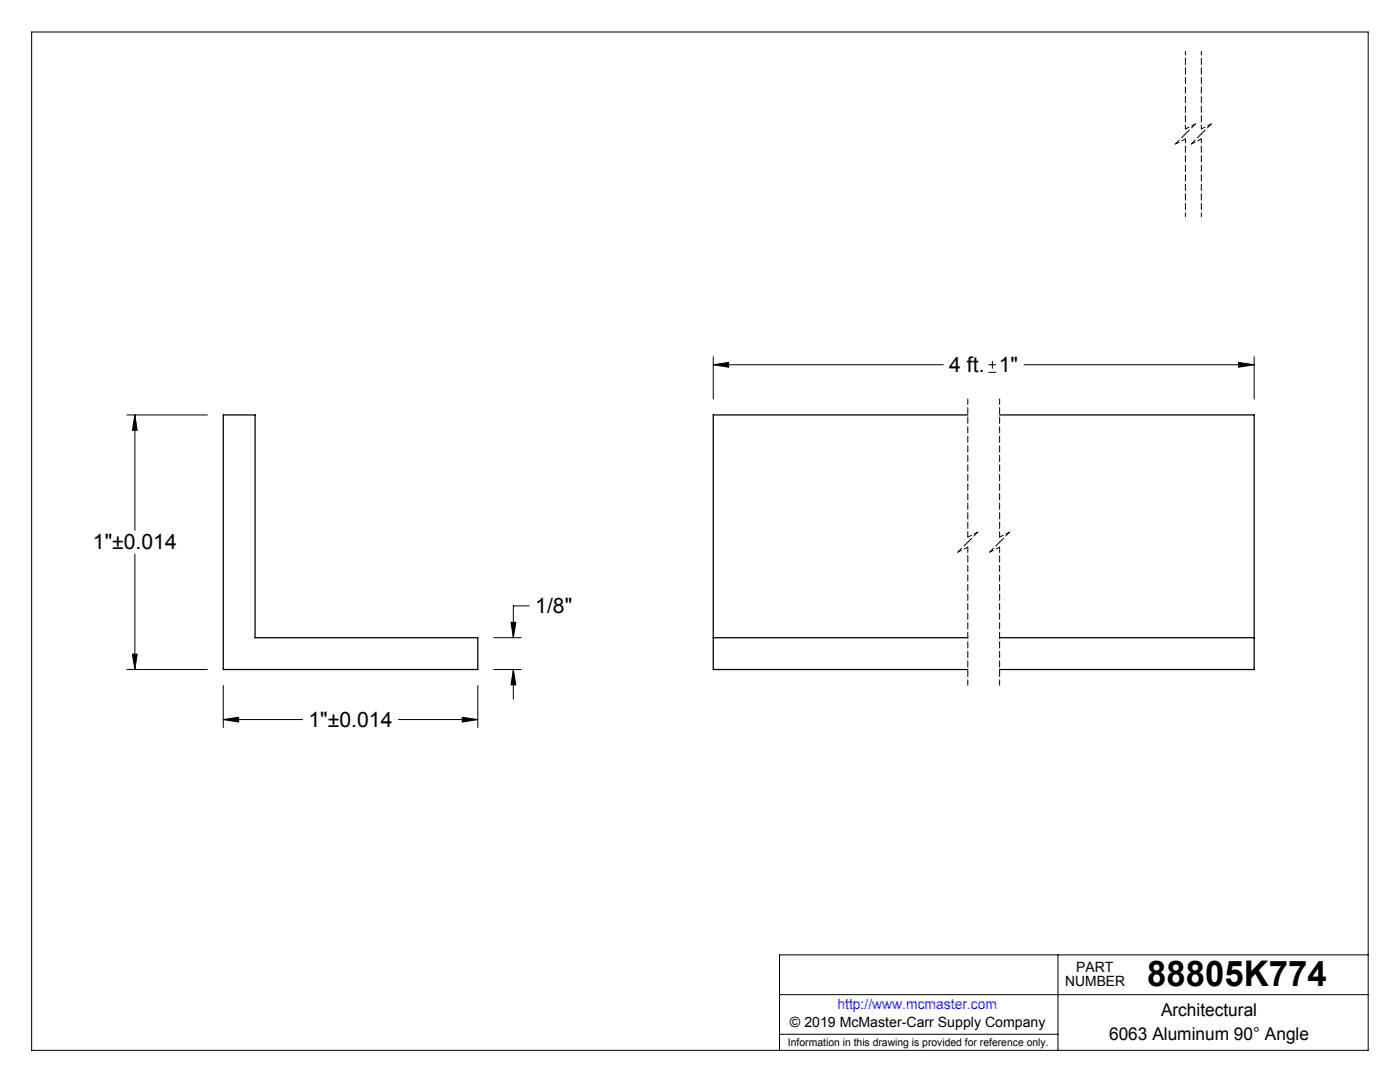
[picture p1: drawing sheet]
<svg xmlns="http://www.w3.org/2000/svg" width="279mm" height="216mm" viewBox="0 0 279 216" stroke-linecap="round" stroke-linejoin="round" font-family="sans-serif">
<g fill="none" stroke="#000" stroke-width=".2">
<path d="M6.3 6.4h266.7v203.2h-266.7zM142.3 72.8l3.1-.5v1zM142.3 72.8h45.9M142.3 71.2v8.4M197.3 74.3h1.5M197.3 72.8h1.5M198 72v1.6M204.4 72.8h45.9M247.2 72.3l3.1 .5-3.1 .5zM250.3 71.2v8.4M25.3 82.8h16.1M26.9 82.8l.5 3.1h-1z"/>
<path d="M26.9 82.8v23M26.9 110.6v23M25.3 133.6h16.1M26.4 130.5h1l-.5 3.1zM44.6 136.8v8.4M95.4 136.8v8.4M98.5 133.6h5.5M98.5 127.2h5.5M102 124.2h.9l-.5 3zM102.4 133.6v5.9M102.4 133.6l.5 3.1h-.9zM105.6 120.9h-3.2v6.3"/>
<path d="M44.6 143.6l3-.5v1zM44.6 143.6h15.8M79.5 143.6h15.9M92.3 143.1l3.1 .5-3.1 .5zM155.6 198.5h117.4M211.1 190.5v19.1M273 190.5h-117.4v19.1M155.6 206.4h55.5"/>
</g>
<path d="M236.6 10.2v15.5M239.8 10.2v15.5M234.6 28.7l2-1M236.6 25.7l2-1M236.6 27.7v15.5M237.8 28.7l2-1M239.8 25.7l2-1M239.8 27.7v15.5M191.1 110.2l2-1M193.1 107.2l2-1M197.5 110.2l2-1M199.5 107.2l2-1" fill="none" stroke="#000" stroke-width=".2" stroke-dasharray="1.3 .6" stroke-dashoffset=".5"/>
<path d="M236.6 26.7l-2 2M238.6 24.7l-2 2M239.8 26.7l-2 2M241.8 24.7l-2 2M193.1 79.6v27.6M199.5 79.6v27.6M193.1 108.2l-2 2M193.1 109.2v27.6M195.1 106.2l-2 2M199.5 108.2l-2 2M199.5 109.2v27.6M201.5 106.2l-2 2" fill="none" stroke="#000" stroke-width=".2" stroke-dasharray="1.3 .6" stroke-dashoffset=".2"/>
<path d="M26.4 130.5h1l-.5 3.1zM26.9 82.8l.5 3.1h-1zM92.3 143.1l3.1 .5-3.1 .5zM44.6 143.6l3-.5v1zM102 124.2h.9l-.5 3zM102.4 133.6l.5 3.1h-.9zM142.3 72.8l3.1-.5v1zM247.2 72.3l3.1 .5-3.1 .5z" fill="#000"/>
<path d="M44.6 82.8h6.3v44.4h44.5v6.4h-50.8zM193.1 82.8h-50.8v50.8h50.8M199.5 82.8h50.8v50.8h-50.8M142.3 127.2h50.8M199.5 127.2h50.8" fill="none" stroke="#000" stroke-width=".25"/>
<text font-size="7.1" x="228.9" y="196.8">88805K774</text>
<g font-size="4.2">
<text x="189.4" y="74.2">4 ft. 1&quot;</text>
<text x="18.5" y="109.6">1&quot;±0.014</text>
<text x="106.8" y="122.3">1/8&quot;</text>
<text x="61.6" y="145">1&quot;±0.014</text>
</g>
<g font-size="3.5">
<text x="231.7" y="202.8">Architectural</text>
<text x="221.3" y="207.5">6063 Aluminum 90° Angle</text>
</g>
<g font-size="2.8">
<text x="212.6" y="196.8">NUMBER</text>
<text x="214.8" y="194">PART</text>
<text x="157.7" y="205">© 2019 McMaster-Carr Supply Company</text>
</g>
<text font-size="2.8" fill="#00f" x="167.1" y="201.4">http://www.mcmaster.com</text>
<text font-size="2.1" x="157.3" y="208.6">Information in this drawing is provided for reference only.</text>
</svg>
